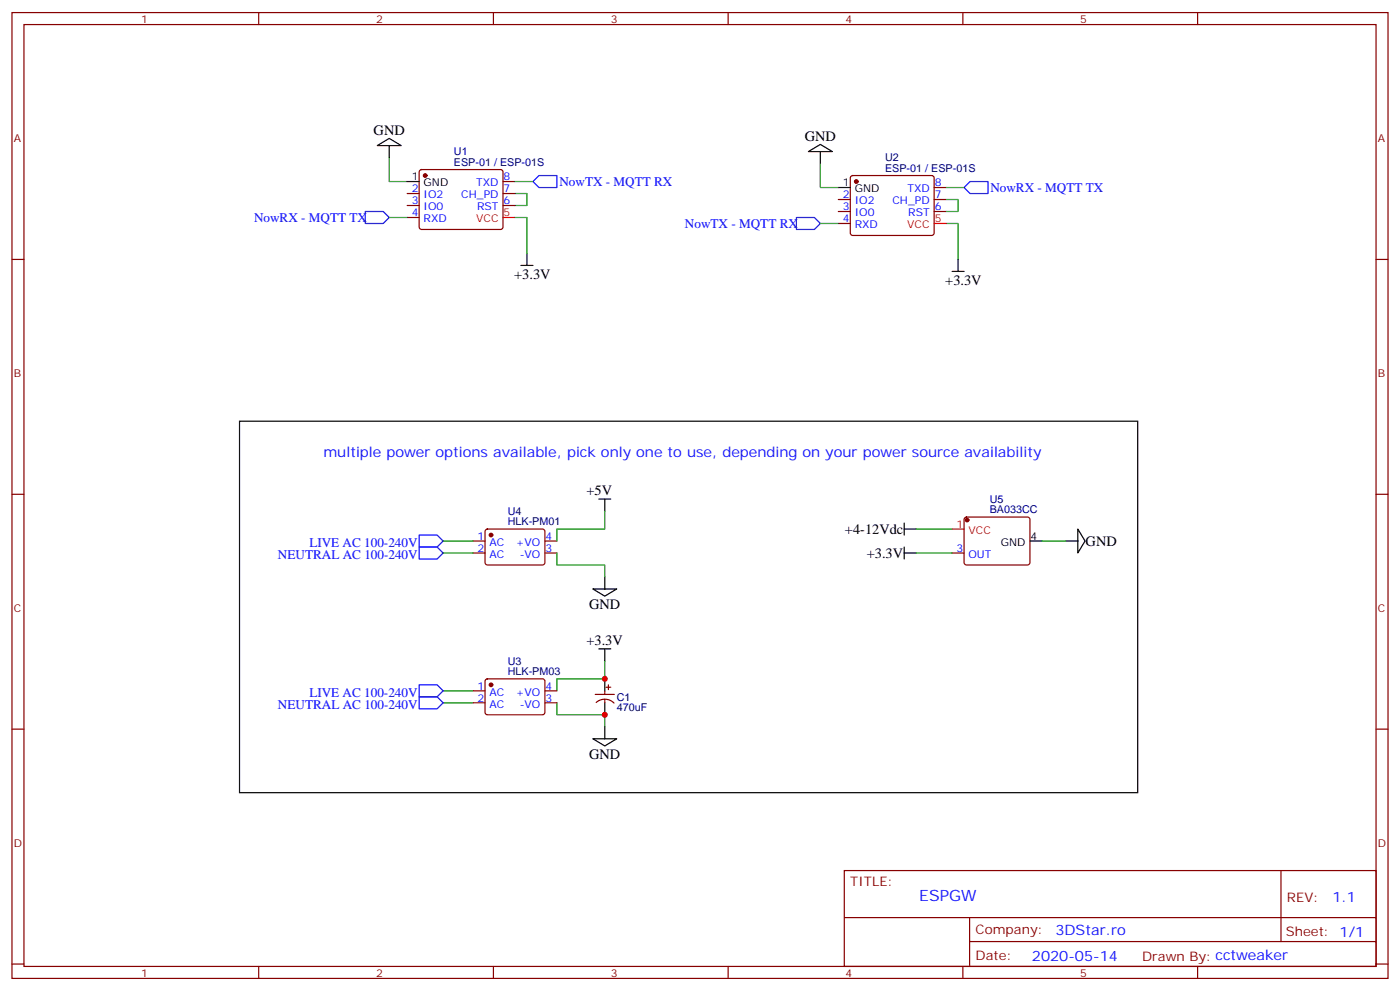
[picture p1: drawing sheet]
<svg xmlns="http://www.w3.org/2000/svg" width="412mm" height="292mm" viewBox="0 0 412 292" stroke-linecap="round" stroke-linejoin="round" font-family="sans-serif">
<g fill="none" stroke="#870000" stroke-width=".35">
<path d="M3.5 3.7h405.4v284.3h-405.4zM7.1 7.2h398.2v277.3h-398.2zM76.2 3.7v3.5M145.3 3.7v3.5M214.5 3.7v3.5M283.6 3.7v3.5M352.8 3.7v3.5M119.9 57h3.6M123.7 50.1l.5-.2h23.3l.5 .2 .2 .5-.1 16.5-.6 .5-23.6-.1-.4-.6v-16.3zM148.2 57h3.5M148.2 53.4h3.5M246.9 58.7h3.6"/>
<path d="M250.7 51.9l.5-.2h23.3l.5 .2 .2 .5-.1 16.5-.6 .4h-23.6l-.4-.7v-16.2zM275.2 58.7h3.5M275.2 55.2h3.5M3.5 76.4h3.6M119.9 60.5h3.6M119.9 64h3.6M148.2 60.5h3.5M246.9 62.3h3.6M246.9 65.8h3.6M275.2 62.3h3.5M405.3 76.4h3.6M3.5 145.5h3.6"/>
<path d="M139.3 159.3h3.6M143.1 156l.5-.2h16.5l.4 .7-.1 9.4-.6 .4h-16.5l-.4-.7v-9.1zM160.5 159.3h3.5M284.2 152.4l.5-.2h18l.5 .2 .2 .5-.1 13-.6 .4h-18.3l-.4-.7v-12.7zM405.3 145.5h3.6M139.3 162.8h3.6M160.5 162.8h3.5M280.5 162.8h3.5M3.5 214.7h3.6M139.3 203.4h3.6M139.3 206.9h3.6M143.1 200.1l.5-.3 16.5 .1 .4 .7-.1 9.4-.6 .4h-16.5l-.4-.7v-9.1z"/>
<path d="M160.5 203.4h3.5M160.5 206.9h3.5M175.3 204.4h5.7M175.6 206.8a3.8 3.8 0 0 1 5.3 .2M178.2 203.4v1M178.2 205.8v1.1M178.5 202.3h1.4M179.2 201.6v1.4M405.3 214.7h3.6M248.7 256.3h156.6v28.2h-156.6zM377.3 256.3v20.9M248.7 270.1h156.5"/>
<path d="M285.6 277.2h119.6M285.6 270.1v14.2M3.5 283.8h3.6M76.2 284.5v3.5M145.3 284.5v3.5M214.5 284.5v3.5M283.6 284.5v3.5M352.8 284.5v3.5M405.3 283.8h3.6"/>
</g>
<g fill="none" stroke="#000" stroke-width=".35">
<path d="M111.1 42.9l3.6-2.2 3.5 2.2zM114.7 42.9v3.5M119.9 53.4h3.6M238.1 44.6l3.6-2.1 3.5 2.1zM241.7 44.6v3.6M246.9 55.2h3.6M153.5 78.1h3.5M155.2 74.6v3.5M280.5 79.9h3.5M282.2 76.4v3.5M70.6 124h264.5v109.4h-264.5zM176.4 146.9h3.5"/>
<path d="M178.2 146.9v3.6M266.3 154v3.5M266.3 155.8h3.6M303.4 159.3h3.5M314 159.3h3.5M317.5 155.8l2.1 3.5-2.1 3.5zM174.6 173.4h7.1l-3.5 2.1zM178.2 169.9v3.5M266.3 162.8h3.6M266.3 161v3.6M176.4 191h3.5M178.2 191v3.6"/>
<path d="M178.2 199.8v3.6M174.6 217.5h7.1l-3.5 2.1zM178.2 206.9v3.5M178.2 214v3.5"/>
</g>
<g fill="none" stroke="#008700" stroke-width=".35">
<path d="M114.7 46.4v7h5.2M151.7 57h3.5v3.5h-3.5M151.7 53.4h5.3M241.7 48.2v7h5.2M278.7 58.7h3.5v3.6h-3.5M278.7 55.2h5.3M114.7 64h5.2M151.7 64h3.5v10.6M241.7 65.8h5.2M278.7 65.8h3.5v10.6M130.5 159.3h8.8M178.2 150.5v5.3h-14.2v3.5"/>
<path d="M269.9 155.8h10.6M306.9 159.3h7.1M130.5 162.8h8.8M164 162.8v3.5h14.2v3.6M269.9 162.8h10.6M178.2 194.6v5.2h-14.2v3.6M130.5 206.9h8.8M130.5 203.4h8.8M164 206.9v3.5h14.2v3.6"/>
</g>
<g fill="#870000" stroke="#870000" stroke-width=".35">
<circle cx="125.2" cy="51.7" r=".53"/>
<circle cx="252.2" cy="53.4" r=".53"/>
<circle cx="144.6" cy="201.6" r=".53"/>
<circle cx="144.6" cy="157.5" r=".53"/>
<circle cx="284.9" cy="153.1" r=".53"/>
</g>
<path d="M148.2 64h3.5M275.2 65.8h3.5M280.5 155.8h3.5" fill="none" stroke="#f00" stroke-width=".35"/>
<path d="M157 53.4l1.7-1.7h5.3v3.5h-5.3zM284 55.2l1.8-1.8h5.2v3.6h-5.2zM107.6 62.3h5.3l1.8 1.7-1.8 1.8h-5.3zM234.6 64h5.3l1.8 1.8-1.8 1.8h-5.3zM123.5 157.5h5.3l1.7 1.8-1.7 1.7h-5.3zM123.5 161h5.3l1.7 1.8-1.7 1.8h-5.3zM123.5 205.1h5.3l1.7 1.8-1.7 1.8h-5.3zM123.5 201.6h5.3l1.7 1.8-1.7 1.7h-5.3z" fill="none" stroke="#00f" stroke-width=".35"/>
<g fill="#c00">
<circle cx="178.2" cy="210.4" r=".88"/>
<circle cx="178.2" cy="199.8" r=".88"/>
</g>
<text font-size="4.6" fill="#00f" x="270.8" y="265.3">ESPGW</text>
<g font-size="4.2">
<text x="110.1" y="39.7">GND</text>
<text x="237.1" y="41.4">GND</text>
<text x="151.4" y="82.1">+3.3V</text>
<text x="278.4" y="83.9">+3.3V</text>
<text x="172.7" y="145.9">+5V</text>
<text x="248.9" y="157.2">+4-12Vdc</text>
<text x="319.8" y="160.7">GND</text>
<text x="255.3" y="164.2">+3.3V</text>
<text x="173.6" y="179.4">GND</text>
<text x="172.7" y="190">+3.3V</text>
<text x="173.6" y="223.5">GND</text>
</g>
<g font-size="4.2" fill="#00f">
<text x="95.2" y="134.6">multiple power options available, pick only one to use, depending on your power source availability</text>
<text x="392.5" y="265.6">1.1</text>
<text x="310.9" y="275.1">3DStar.ro</text>
<text x="304" y="282.9">2020-05-14</text>
</g>
<g font-size="3.9" fill="#00f">
<text x="164.8" y="54.8">NowTX - MQTT RX</text>
<text x="291.7" y="56.4">NowRX - MQTT TX</text>
<text x="74.8" y="65.3">NowRX - MQTT TX</text>
<text x="201.8" y="67">NowTX - MQTT RX</text>
<text x="91.1" y="161">LIVE AC 100-240V</text>
<text x="81.9" y="164.6">NEUTRAL AC 100-240V</text>
<text x="81.9" y="208.7">NEUTRAL AC 100-240V</text>
<text x="91.1" y="205.1">LIVE AC 100-240V</text>
</g>
<g font-size="3.9" fill="#800">
<text x="250.5" y="260.9">TITLE:</text>
<text x="379.1" y="265.6">REV:</text>
<text x="287.4" y="275.1">Company:</text>
<text x="378.7" y="275.7">Sheet: 1/1</text>
<text x="287.4" y="282.8">Date:</text>
<text x="336.4" y="282.8">Drawn By: cctweaker</text>
</g>
<g font-size="3.2" fill="#800">
<text x="41.6" y="6.7">1</text>
<text x="110.8" y="6.7">2</text>
<text x="179.9" y="6.7">3</text>
<text x="249.1" y="6.7">4</text>
<text x="318.2" y="6.7">5</text>
<text x="4.1" y="41.8">A</text>
<text x="405.9" y="41.8">A</text>
<text x="4.1" y="110.9">B</text>
<text x="405.9" y="110.9">B</text>
<text x="4.1" y="180.1">C</text>
<text x="405.9" y="180.1">C</text>
<text x="4.1" y="249.2">D</text>
<text x="405.9" y="249.2">D</text>
<text x="41.6" y="287.5">1</text>
<text x="110.8" y="287.5">2</text>
<text x="179.9" y="287.5">3</text>
<text x="249.1" y="287.5">4</text>
<text x="318.2" y="287.5">5</text>
</g>
<g font-size="3.2" fill="#000080">
<text x="133.7" y="45.7">U1</text>
<text x="260.7" y="47.4">U2</text>
<text x="133.7" y="48.9">ESP-01 / ESP-01S</text>
<text x="260.7" y="50.6">ESP-01 / ESP-01S</text>
<text x="291.5" y="148">U5</text>
<text x="149.6" y="154.6">HLK-PM01</text>
<text x="149.6" y="151.6">U4</text>
<text x="291.5" y="151.2">BA033CC</text>
<text x="149.6" y="195.7">U3</text>
<text x="149.6" y="198.7">HLK-PM03</text>
<text x="181.7" y="209.5">470uF</text>
<text x="181.7" y="206.3">C1</text>
</g>
<g font-size="3.2">
<text x="121.3" y="53.1">1</text>
<text x="124.8" y="54.9">GND</text>
<text x="248.3" y="54.9">1</text>
<text x="251.8" y="56.6">GND</text>
<text x="294.8" y="160.7">GND</text>
<text x="303.6" y="158.9">4</text>
</g>
<g font-size="3.2" fill="#00f">
<text x="148.3" y="53.1">8</text>
<text x="121.3" y="56.6">2</text>
<text x="124.8" y="58.4">IO2</text>
<text x="135.9" y="58.4">CH_PD</text>
<text x="140.3" y="54.9">TXD</text>
<text x="148.3" y="56.6">7</text>
<text x="248.3" y="58.4">2</text>
<text x="267.3" y="56.6">TXD</text>
<text x="275.3" y="58.4">7</text>
<text x="275.3" y="54.9">8</text>
<text x="121.3" y="60.1">3</text>
<text x="121.3" y="63.7">4</text>
<text x="124.8" y="61.9">IO0</text>
<text x="124.8" y="65.4">RXD</text>
<text x="140.5" y="61.9">RST</text>
<text x="148.3" y="60.1">6</text>
<text x="248.3" y="61.9">3</text>
<text x="248.3" y="65.4">4</text>
<text x="251.8" y="60.1">IO2</text>
<text x="251.8" y="63.7">IO0</text>
<text x="262.9" y="60.1">CH_PD</text>
<text x="267.5" y="63.7">RST</text>
<text x="275.3" y="61.9">6</text>
<text x="251.8" y="67.2">RXD</text>
<text x="140.7" y="158.9">1</text>
<text x="144.2" y="160.7">AC</text>
<text x="151.9" y="160.7">+VO</text>
<text x="160.7" y="158.9">4</text>
<text x="140.7" y="162.5">2</text>
<text x="144.2" y="164.2">AC</text>
<text x="153.1" y="164.2">-VO</text>
<text x="160.7" y="162.5">3</text>
<text x="281.8" y="162.5">3</text>
<text x="285.3" y="164.2">OUT</text>
<text x="140.7" y="203">1</text>
<text x="160.7" y="203">4</text>
<text x="140.7" y="206.6">2</text>
<text x="144.2" y="208.3">AC</text>
<text x="144.2" y="204.8">AC</text>
<text x="151.9" y="204.8">+VO</text>
<text x="153.1" y="208.3">-VO</text>
<text x="160.7" y="206.6">3</text>
</g>
<g font-size="3.2" fill="#f00">
<text x="140.3" y="65.4">VCC</text>
<text x="148.3" y="63.7">5</text>
<text x="275.3" y="65.4">5</text>
<text x="267.3" y="67.2">VCC</text>
<text x="281.8" y="155.4">1</text>
<text x="285.3" y="157.2">VCC</text>
</g>
</svg>
